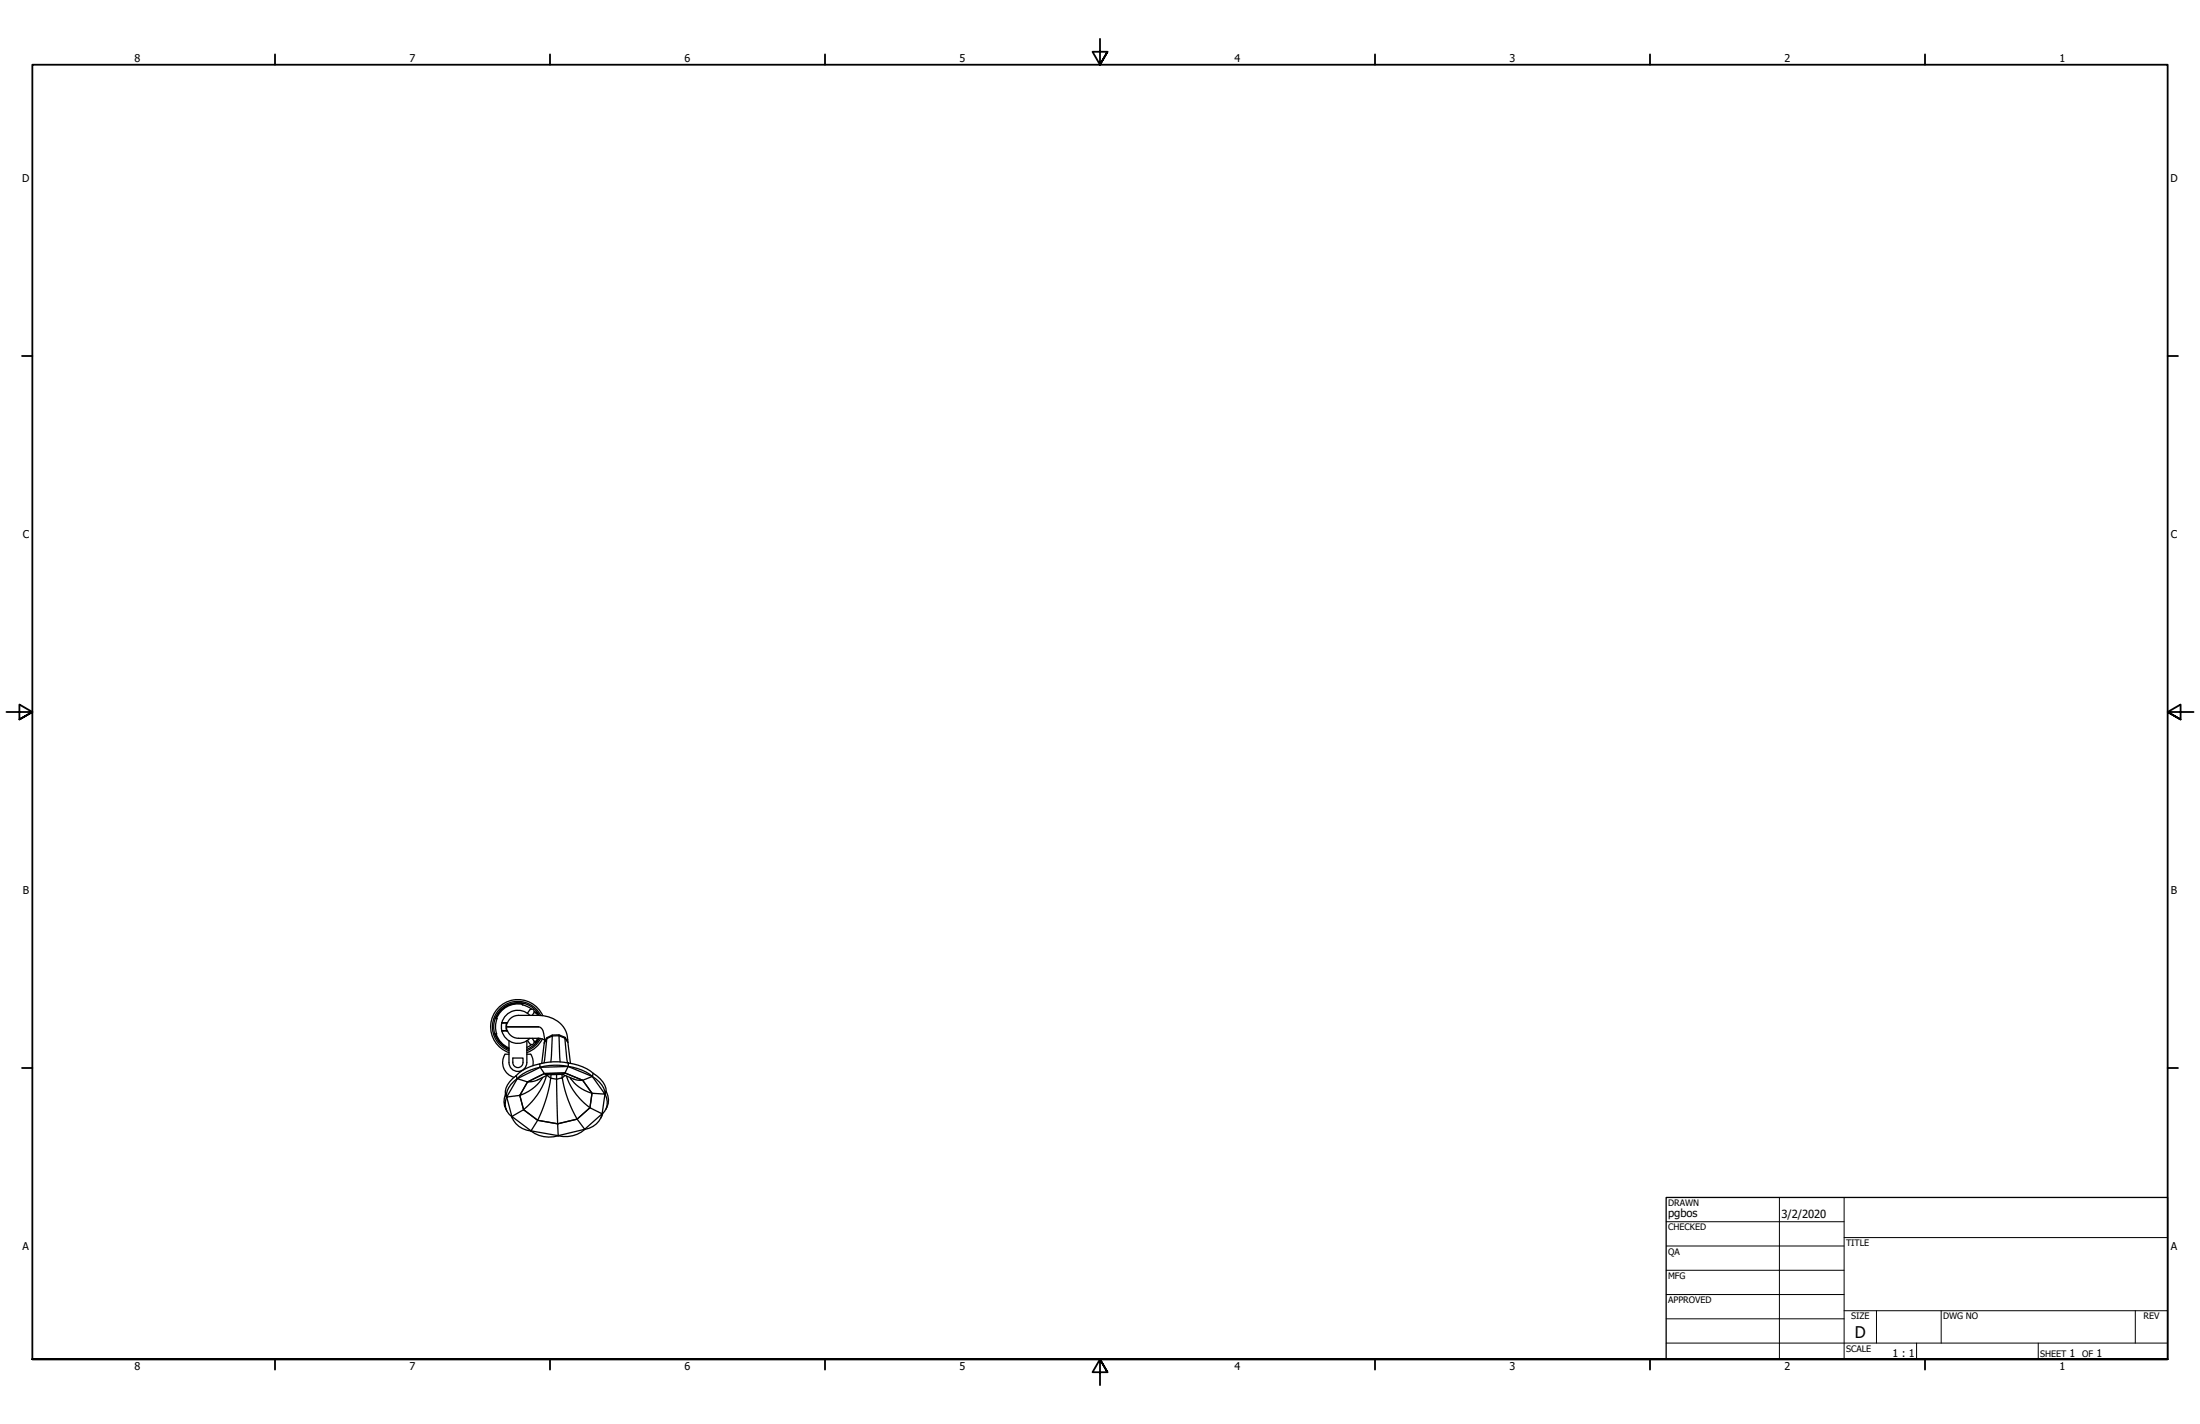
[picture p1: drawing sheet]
<svg xmlns="http://www.w3.org/2000/svg" width="864mm" height="559mm" viewBox="0 0 864 559" stroke-linecap="round" stroke-linejoin="round" font-family="sans-serif">
<!-- layer: Visible (ANSI) -->
<g fill="none" stroke="#000" stroke-width=".51">
<path d="M194.4 399.7a9.5 9.5 0 0 0-.2 6M194.4 399.7h.7a8.8 8.8 0 0 0-.1 6h-.8M194.6 399.2h.2M204.9 393.6l-.1 .2M205.2 394.1a9 9 0 0 0-10.3 5.6M205.3 393.9a9.3 9.3 0 0 0-10.7 5.8M205.4 393.7a9.5 9.5 0 0 0-11 6M205.4 393.7l-.4 .6 1.7 .5 2 1.2M205.4 393.7a9.5 9.5 0 0 1 5.2 3.1M207 397.6l.9-1.2a1 1 0 0 1 1.4-.2 1 1 0 0 1 .2 1.3l-.6 .9M208 398.4a6.5 6.5 0 0 0-11 2.9M210.3 397.3l.8 1.1"/>
<path d="M210.5 397l.9 1.4M210.6 396.8l1.1 1.7M210.6 396.8l-.4 .7-.5-.6M210.9 397.2l-.1 .2M212.2 398.5a10 10 0 0 0-16.3-2.2 10 10 0 0 0 3.9 16M213.1 398.6a10.7 10.7 0 0 0-17.7-2.9 10.7 10.7 0 0 0 4.4 17.4M194.2 405.7a9.5 9.5 0 0 0 5.6 6.1M194.4 406.2h.2M194.4 405.7a9.3 9.3 0 0 0 5.4 5.9M194.8 405.7a9 9 0 0 0 5 5.5M197 404.4v.1M197 401.4v3"/>
<path d="M197 401.4h1.9M197 404.4h1.9M197 404.5a6.5 6.5 0 0 0 11 2.9M197 401.3v.1M197 404.5h2.2a4.6 4.6 0 0 0 4.3 2.9h4.8a8.7 8.7 0 0 1 5.2 .6l.3 .2M197 401.3h2.2a4.6 4.6 0 0 1 4.3-2.9 42 42 0 0 1 11.7 .6 9.5 9.5 0 0 1 7.6 9.5M198.8 402.9h12.5a2.91 2.91 0 0 1 2.2 3.3l.3 2.5M198.8 402.9l.3 1.6M198.9 404.4v.1M198.9 401.4l-.3 1.5 .3 1.5M198.9 401.3v.1M199.1 401.3l-.3 1.6"/>
<path d="M199.8 408.4v8.5a3.5 3.5 0 0 0 3.5 3.5 3.5 3.5 0 0 0 3.5-3.5v-8.5M199.8 413.7h-1.5a6 6 0 0 0 3.5 9M201.3 415.2h4a3.1 3.1 0 0 1-1 3.5 2 2 0 0 1-3-1.8zM206.8 413.7h1.5l.4 .6 .6 1.9-.1 2M208.7 409.9l-1.9 1.1M208.9 407.4l.6 1a1 1 0 0 1-.2 1.3 1 1 0 0 1-1.4-.2l-.9-1.2M209.7 409l.2-.2 .4 .6M210.3 409.4l-1.4 1.2-2.1 1.2M210.5 408.8l.1 .2M211.1 407.4l-1.1 1.6M211.4 407.5l-1.2 1.7M211.7 407.5l-1.4 1.9"/>
<path d="M212.2 407.5a10 10 0 0 1-5.4 4.8M212.9 407.7a10.7 10.7 0 0 1-6.1 5.4M213.6 409.3l-.9 8M214.6 407.6l-1 9.5M214.6 407.2l-1 2.1M214.6 407.6l-1 1.7M216.8 406.5l-.6 10.2M216.8 406.5l2.6-.1 .5 10.3M216.8 406.5v-.3l2.6-.1v.3l2.3 1M216.8 406.2l-2.2 1v.4M216.8 406.5l-2.2 1.1M219.4 406.1l2.3 .9"/>
<path d="M221.7 407.4l1.1 9.7M221.7 407.4v-.4l1.2 2.1M221.7 407.4l1.2 1.7M222.9 409.1l1 8.2M223.1 417.2a18.5 18.5 0 0 1 9.8 4l-.4 1.2a18.6 18.6 0 0 0-9.5-3.9zM223.1 417.2a24.3 24.3 0 0 0-11.2 .3M199 436a6.9 6.9 0 0 1-.6-6.5l.4 1a6.2 6.2 0 0 0 2.1 7.7M200.8 438.1l.4 .8M200.9 438.2a8.8 8.8 0 0 0 7.5 5.6M202.7 422.1a17 17 0 0 1 9.2-4.6l.1 1.3a17.1 17.1 0 0 0-9 4.5l-4.1 7.2a5.2 5.2 0 0 1 1.6-4.9l2.5-2.3-.3-1.2a8.3 8.3 0 0 0-4.3 7.4M203.1 423.3l8.9-4.5 1.7 2.5-6.6 3.3zM213.7 421.3l-6.6 3.3 1.3-.1a16 16 0 0 0 6.7-2.7"/>
<path d="M214.5 422.1a26.9 26.9 0 0 1-9 13.4l-1.5-5.6 3.1-5.3-3.1 5.3a16.1 16.1 0 0 0 9-7.1M216.3 421.7l-.1 1.4-1.5-1.1M218.5 421.7v1.8l-2.3-.4a55.3 55.3 0 0 1-5.1 16.5l-5.6-4.1-1.5-5.6-5.1 .6 2 7.7M220.6 421.6l.1 1.4-2.2 .5 .4 17.5 7.6-1.8a47.8 47.8 0 0 1-5.8-16.2l1.1-1M220.7 421.6l5.3 2.1 2.7 .2 3.7 5.1-.8 5.7 4.8 2.4 1.1-7.8M222.4 422.3a25.1 25.1 0 0 0 9.2 12.4l-5.1 4.5-7.6 1.8 .2 4.7 10.4-2.5M223.7 422.8a15.1 15.1 0 0 0 8.7 6.2l-.8 5.7-5.1 4.5 3 4 6.9-6.1M232.9 421.2a9.1 9.1 0 0 1 5.1 7.1l-.5 1.1a9 9 0 0 0-5-7l-9.5-3.9-5.5-.5-5.5 .8 11-.3-1.2 2.5 6.9 2.9 3.8-1.5 5 6.9-5.1-.3-3.7-5.1-6.9-2.9-.9 .6-6 .2-1.2-.5 8.1-.3-8.1 .3M236.4 437.1a8.2 8.2 0 0 1-6.8 6.1M236.6 436.9l-.7 1.8M237.5 429.3v.1M237.5 429.4a6.2 6.2 0 0 1-1.1 7.7"/>
<path d="M238 428.3a6.9 6.9 0 0 1-.2 7.1M208.4 443.8l-7.5-5.7 4.6-2.6 5.6 4.1 7.8 1.4-7.8-1.4-2.6 4.2 10.6 1.9M208.4 443.8a12.1 12.1 0 0 0 10.7 1.9M229.5 443.2h.1M229.6 443.2a11.7 11.7 0 0 1-10.5 2.5"/>
</g>
<!-- layer: Border (ANSI) -->
<g fill="none" stroke="#000" stroke-width=".71">
<path d="M431.8 15.2v10.2l-2.9-5.1h5.8l-2.9 5.1 2.9-5.1M107.9 21.3v4.1M215.9 21.3v4.1M323.8 21.3v4.1M539.8 21.3v4.1M647.7 21.3v4.1M755.6 21.3v4.1M8.6 139.7h4.1M850.9 139.7h4.1M2.5 279.4h10.2l-5.1-2.9v5.8l5.1-2.9-5.1 2.9M861.1 279.4h-10.2l5.1-2.9v5.8l-5.1-2.9 5.1 2.9M8.6 419.1h4.1"/>
<path d="M850.9 419.1h4.1M12.7 533.4v-508h838.2v508h-838.2h838.2M107.9 533.4v4.1M215.9 533.4v4.1M323.8 533.4v4.1M434.7 538.5l-2.9-5.1 2.9 5.1h-5.8l2.9-5.1v10.2M539.8 533.4v4.1M647.7 533.4v4.1M755.6 533.4v4.1"/>
</g>
<!-- layer: Title (ANSI) -->
<g fill="none" stroke="#000" stroke-width=".39">
<path d="M654 479.4h69.9M698.5 469.9v63.5M723.9 469.9v63.5M654 488.9h69.9M654 498.5h69.9M723.9 485.6h127M654 508h69.9M654 517.5h69.9M723.9 514.3h127M736.6 514.3v12.7M762 514.3v12.7M838.2 514.3v12.7"/>
<path d="M654 527h196.9M752.3 527v6.4M800.1 527v6.4"/>
</g>
<path d="M654 469.9h196.9v63.5h-196.9z" fill="none" stroke="#000" stroke-width=".51"/>
<text font-size="6.3" x="728.1" y="524.9">D</text>
<g font-size="4.4">
<text x="654.8" y="477.8">pgbos</text>
<text x="699.3" y="478">3/2/2020</text>
</g>
<g font-size="4.2">
<text x="52.8" y="24.4">8</text>
<text x="160.8" y="24.4">7</text>
<text x="268.7" y="24.4">6</text>
<text x="376.7" y="24.4">5</text>
<text x="484.6" y="24.4">4</text>
<text x="592.6" y="24.4">3</text>
<text x="700.5" y="24.4">2</text>
<text x="808.5" y="24.4">1</text>
<text x="8.7" y="71.4">D</text>
<text x="852" y="71.4">D</text>
<text x="8.9" y="211.1">C</text>
<text x="852.2" y="211.1">C</text>
<text x="8.9" y="350.8">B</text>
<text x="852.2" y="350.8">B</text>
<text x="8.9" y="490.5">A</text>
<text x="852.2" y="490.5">A</text>
<text x="742.9" y="532.6">1 : 1</text>
<text x="812.4" y="532.6">1</text>
<text x="822.9" y="532.6">1</text>
<text x="52.8" y="537.5">8</text>
<text x="160.8" y="537.5">7</text>
<text x="268.7" y="537.5">6</text>
<text x="376.7" y="537.5">5</text>
<text x="484.6" y="537.5">4</text>
<text x="592.6" y="537.5">3</text>
<text x="700.5" y="537.5">2</text>
<text x="808.5" y="537.5">1</text>
</g>
<g font-size="3.5">
<text x="654.8" y="473.2">DRAWN</text>
<text x="654.8" y="482.8">CHECKED</text>
<text x="724.7" y="488.9">TITLE</text>
<text x="654.8" y="492.3">QA</text>
<text x="654.8" y="501.8">MFG</text>
<text x="654.8" y="511.4">APPROVED</text>
<text x="726.7" y="517.7">SIZE</text>
<text x="762.8" y="517.7">DWG NO</text>
<text x="841.4" y="517.7">REV</text>
<text x="724.7" y="530.4">SCALE</text>
<text x="800.9" y="532.6">SHEET</text>
<text x="817.3" y="532.6">OF</text>
</g>
</svg>
